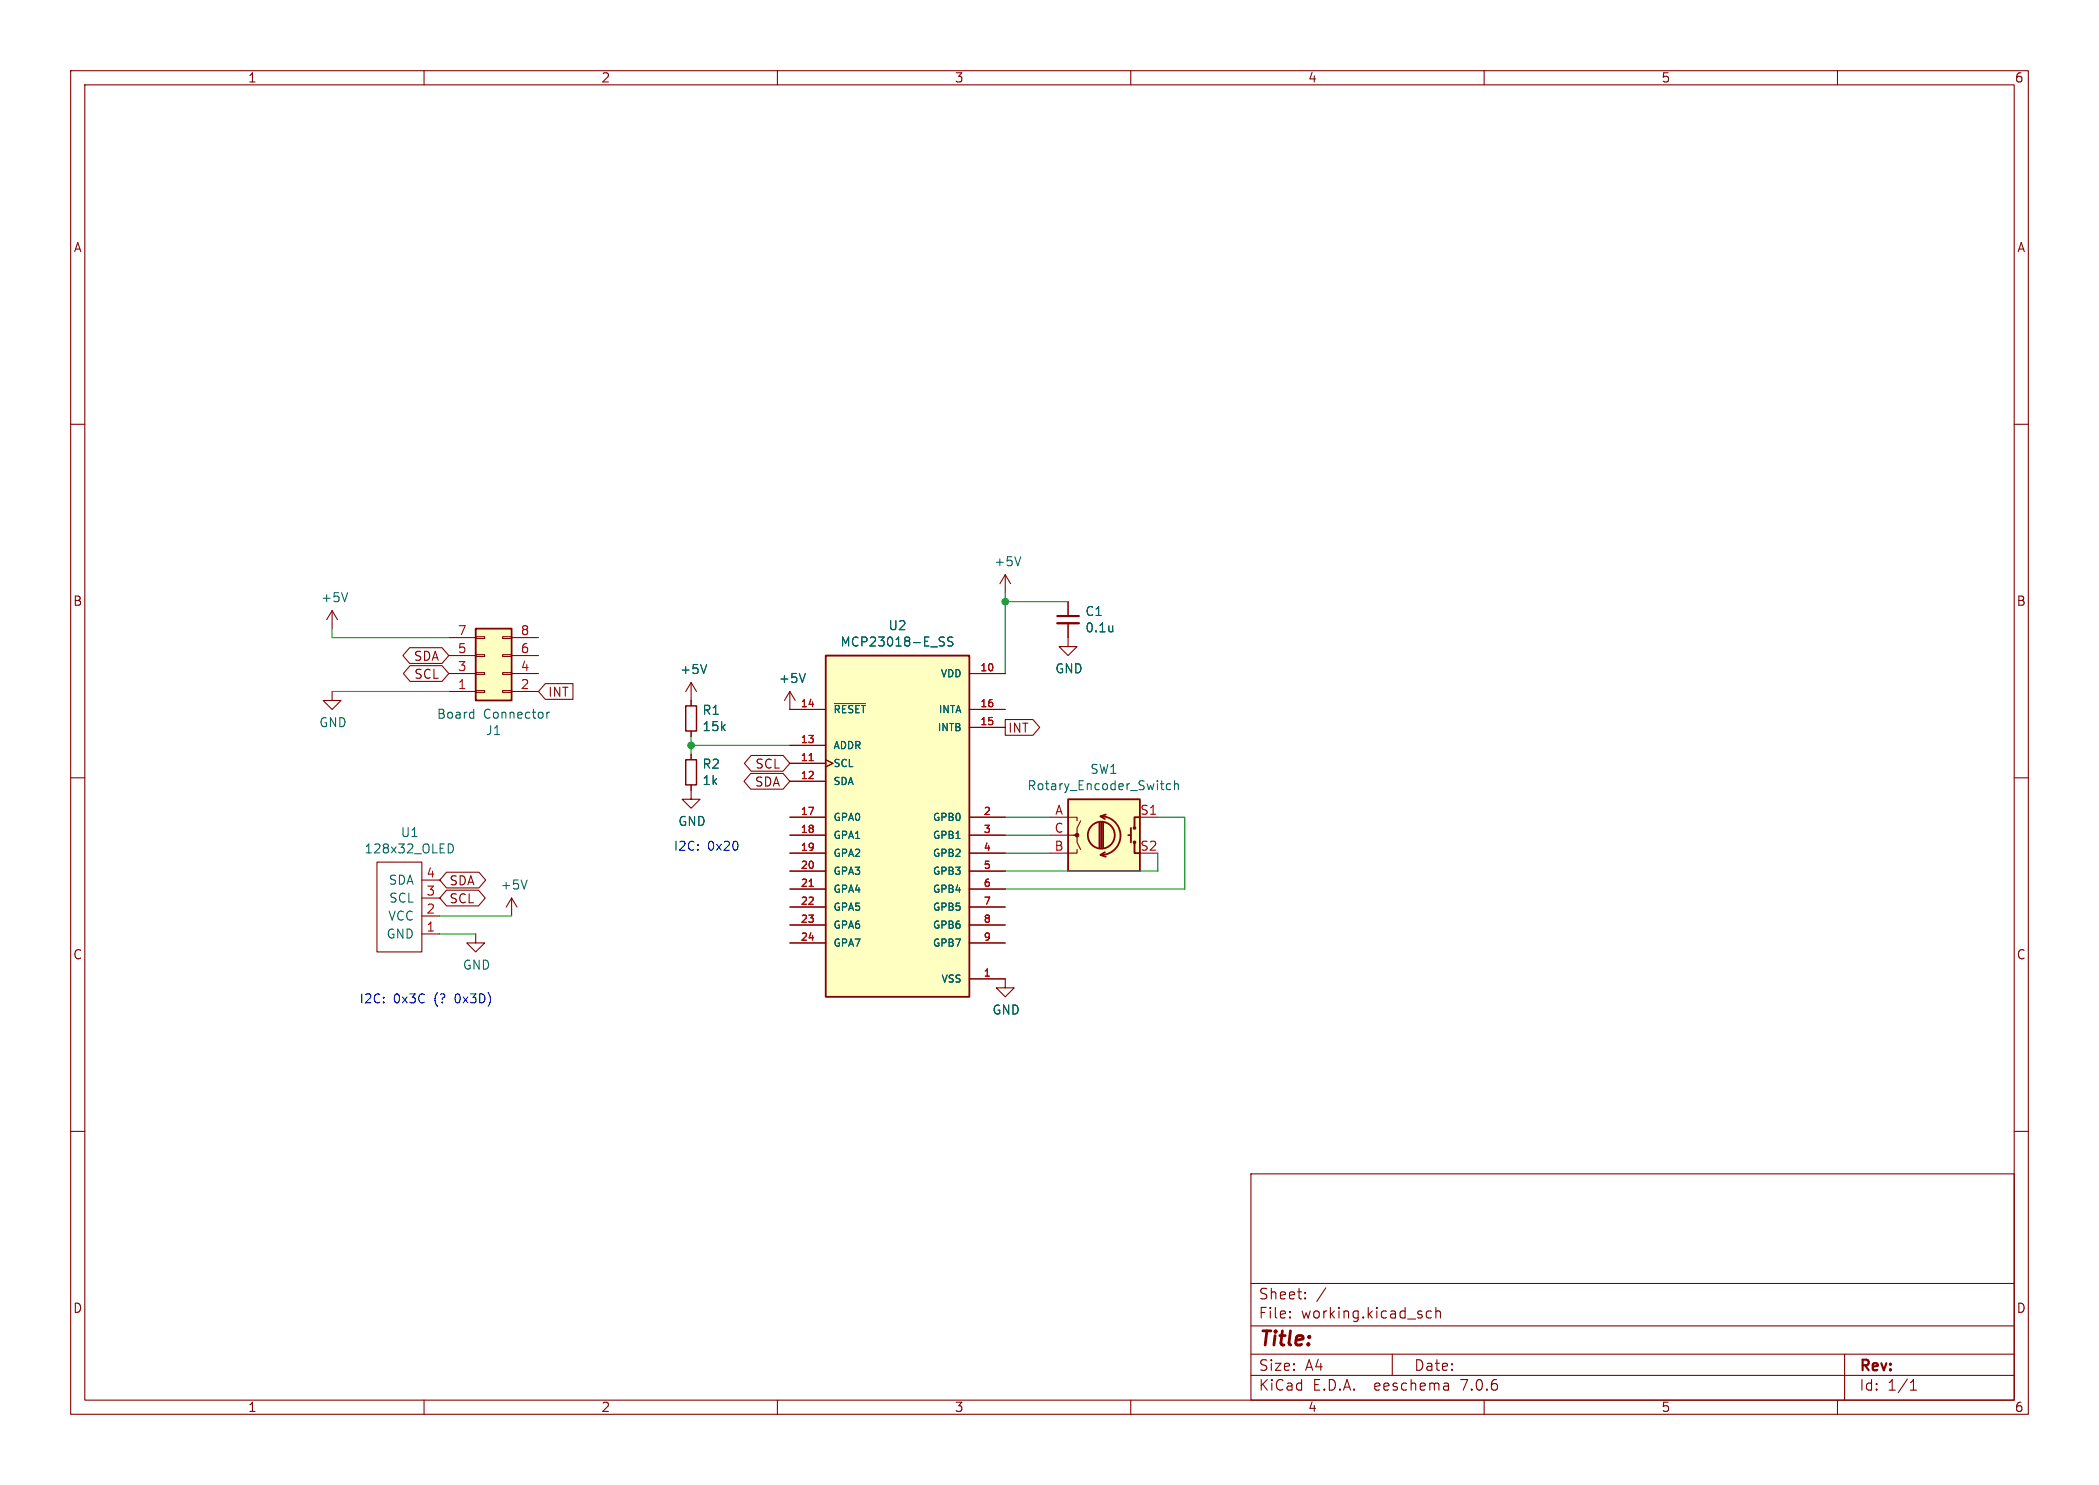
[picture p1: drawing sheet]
(kicad_sch (version 20230121) (generator eeschema)

 (paper "A4")

 (lib_symbols
  (symbol "Connector_Generic:Conn_02x04_Odd_Even" (pin_names (offset 1.016) hide) (in_bom yes) (on_board yes)
   (property "Reference" "J" (at 1.27 5.08 0) (effects (font (size 1.27 1.27))))
   (property "Value" "Conn_02x04_Odd_Even" (at 1.27 -7.62 0) (effects (font (size 1.27 1.27))))
   (property "Footprint" "" (at 0 0 0) (effects (font (size 1.27 1.27)) hide))
   (property "Datasheet" "~" (at 0 0 0) (effects (font (size 1.27 1.27)) hide))
   (symbol "Conn_02x04_Odd_Even_1_1"
    (rectangle (start -1.27 -4.953) (end 0 -5.207) (stroke (width 0.1524) (type default)) (fill (type none)))
    (rectangle (start -1.27 -2.413) (end 0 -2.667) (stroke (width 0.1524) (type default)) (fill (type none)))
    (rectangle (start -1.27 0.127) (end 0 -0.127) (stroke (width 0.1524) (type default)) (fill (type none)))
    (rectangle (start -1.27 2.667) (end 0 2.413) (stroke (width 0.1524) (type default)) (fill (type none)))
    (rectangle (start -1.27 3.81) (end 3.81 -6.35) (stroke (width 0.254) (type default)) (fill (type background)))
    (rectangle (start 3.81 -4.953) (end 2.54 -5.207) (stroke (width 0.1524) (type default)) (fill (type none)))
    (rectangle (start 3.81 -2.413) (end 2.54 -2.667) (stroke (width 0.1524) (type default)) (fill (type none)))
    (rectangle (start 3.81 0.127) (end 2.54 -0.127) (stroke (width 0.1524) (type default)) (fill (type none)))
    (rectangle (start 3.81 2.667) (end 2.54 2.413) (stroke (width 0.1524) (type default)) (fill (type none)))
    (pin passive line (at -5.08 2.54 0) (length 3.81) (name "Pin_1" (effects (font (size 1.27 1.27)))) (number "1" (effects (font (size 1.27 1.27)))))
    (pin passive line (at 7.62 2.54 180) (length 3.81) (name "Pin_2" (effects (font (size 1.27 1.27)))) (number "2" (effects (font (size 1.27 1.27)))))
    (pin passive line (at -5.08 0 0) (length 3.81) (name "Pin_3" (effects (font (size 1.27 1.27)))) (number "3" (effects (font (size 1.27 1.27)))))
    (pin passive line (at 7.62 0 180) (length 3.81) (name "Pin_4" (effects (font (size 1.27 1.27)))) (number "4" (effects (font (size 1.27 1.27)))))
    (pin passive line (at -5.08 -2.54 0) (length 3.81) (name "Pin_5" (effects (font (size 1.27 1.27)))) (number "5" (effects (font (size 1.27 1.27)))))
    (pin passive line (at 7.62 -2.54 180) (length 3.81) (name "Pin_6" (effects (font (size 1.27 1.27)))) (number "6" (effects (font (size 1.27 1.27)))))
    (pin passive line (at -5.08 -5.08 0) (length 3.81) (name "Pin_7" (effects (font (size 1.27 1.27)))) (number "7" (effects (font (size 1.27 1.27)))))
    (pin passive line (at 7.62 -5.08 180) (length 3.81) (name "Pin_8" (effects (font (size 1.27 1.27)))) (number "8" (effects (font (size 1.27 1.27)))))))
  (symbol "Device:C_Small" (pin_numbers hide) (pin_names (offset 0.254) hide) (in_bom yes) (on_board yes)
   (property "Reference" "C" (at 0.254 1.778 0) (effects (font (size 1.27 1.27)) (justify left)))
   (property "Value" "C_Small" (at 0.254 -2.032 0) (effects (font (size 1.27 1.27)) (justify left)))
   (property "Footprint" "" (at 0 0 0) (effects (font (size 1.27 1.27)) hide))
   (property "Datasheet" "~" (at 0 0 0) (effects (font (size 1.27 1.27)) hide))
   (symbol "C_Small_0_1"
    (polyline (pts (xy -1.524 -0.508) (xy 1.524 -0.508)) (stroke (width 0.3302) (type default)) (fill (type none)))
    (polyline (pts (xy -1.524 0.508) (xy 1.524 0.508)) (stroke (width 0.3048) (type default)) (fill (type none))))
   (symbol "C_Small_1_1"
    (pin passive line (at 0 2.54 270) (length 2.032) (name "~" (effects (font (size 1.27 1.27)))) (number "1" (effects (font (size 1.27 1.27)))))
    (pin passive line (at 0 -2.54 90) (length 2.032) (name "~" (effects (font (size 1.27 1.27)))) (number "2" (effects (font (size 1.27 1.27)))))))
  (symbol "Device:R_Small" (pin_numbers hide) (pin_names (offset 0.254) hide) (in_bom yes) (on_board yes)
   (property "Reference" "R" (at 0.762 0.508 0) (effects (font (size 1.27 1.27)) (justify left)))
   (property "Value" "R_Small" (at 0.762 -1.016 0) (effects (font (size 1.27 1.27)) (justify left)))
   (property "Footprint" "" (at 0 0 0) (effects (font (size 1.27 1.27)) hide))
   (property "Datasheet" "~" (at 0 0 0) (effects (font (size 1.27 1.27)) hide))
   (symbol "R_Small_0_1"
    (rectangle (start -0.762 1.778) (end 0.762 -1.778) (stroke (width 0.2032) (type default)) (fill (type none))))
   (symbol "R_Small_1_1"
    (pin passive line (at 0 2.54 270) (length 0.762) (name "~" (effects (font (size 1.27 1.27)))) (number "1" (effects (font (size 1.27 1.27)))))
    (pin passive line (at 0 -2.54 90) (length 0.762) (name "~" (effects (font (size 1.27 1.27)))) (number "2" (effects (font (size 1.27 1.27)))))))
  (symbol "interface-rescue:128x32_OLED-coddingtonbear" (pin_names (offset 1.016)) (in_bom yes) (on_board yes)
   (property "Reference" "U" (at 0 -8.89 0) (effects (font (size 1.27 1.27))))
   (property "Value" "coddingtonbear_128x32_OLED" (at 0 6.35 0) (effects (font (size 1.27 1.27))))
   (property "Footprint" "" (at 0 0 0) (effects (font (size 1.27 1.27)) hide))
   (property "Datasheet" "" (at 0 0 0) (effects (font (size 1.27 1.27)) hide))
   (symbol "128x32_OLED-coddingtonbear_0_0"
    (pin power_in line (at -2.54 2.54 0) (length 2.54) (name "GND" (effects (font (size 1.27 1.27)))) (number "1" (effects (font (size 1.27 1.27)))))
    (pin power_in line (at -2.54 0 0) (length 2.54) (name "VCC" (effects (font (size 1.27 1.27)))) (number "2" (effects (font (size 1.27 1.27)))))
    (pin bidirectional line (at -2.54 -2.54 0) (length 2.54) (name "SCL" (effects (font (size 1.27 1.27)))) (number "3" (effects (font (size 1.27 1.27)))))
    (pin bidirectional line (at -2.54 -5.08 0) (length 2.54) (name "SDA" (effects (font (size 1.27 1.27)))) (number "4" (effects (font (size 1.27 1.27))))))
   (symbol "128x32_OLED-coddingtonbear_0_1"
    (rectangle (start 0 5.08) (end 6.35 -7.62) (stroke (width 0) (type solid)) (fill (type none)))))
  (symbol "interface-rescue:MCP23018-E_SS-MCP23018-E_SS" (pin_names (offset 1.016)) (in_bom yes) (on_board yes)
   (property "Reference" "U" (at -10.16 26.035 0) (effects (font (size 1.27 1.27)) (justify left bottom)))
   (property "Value" "MCP23018-E_SS_MCP23018-E_SS" (at -10.16 -25.4 0) (effects (font (size 1.27 1.27)) (justify left bottom)))
   (property "Footprint" "SOP65P780X200-24N" (at 0 0 0) (effects (font (size 1.27 1.27)) (justify left bottom) hide))
   (property "Datasheet" "" (at 0 0 0) (effects (font (size 1.27 1.27)) (justify left bottom) hide))
   (property "PARTREV" "N/A" (at 0 0 0) (effects (font (size 1.27 1.27)) (justify left bottom) hide))
   (property "STANDARD" "IPC-7351B" (at 0 0 0) (effects (font (size 1.27 1.27)) (justify left bottom) hide))
   (property "MANUFACTURER" "Microchip" (at 0 0 0) (effects (font (size 1.27 1.27)) (justify left bottom) hide))
   (property "ki_locked" "" (at 0 0 0) (effects (font (size 1.27 1.27))))
   (symbol "MCP23018-E_SS-MCP23018-E_SS_0_0"
    (rectangle (start -10.16 -22.86) (end 10.16 25.4) (stroke (width 0.254) (type solid)) (fill (type background)))
    (pin power_in line (at 15.24 -20.32 180) (length 5.08) (name "VSS" (effects (font (size 1.016 1.016)))) (number "1" (effects (font (size 1.016 1.016)))))
    (pin power_in line (at 15.24 22.86 180) (length 5.08) (name "VDD" (effects (font (size 1.016 1.016)))) (number "10" (effects (font (size 1.016 1.016)))))
    (pin input clock (at -15.24 10.16 0) (length 5.08) (name "SCL" (effects (font (size 1.016 1.016)))) (number "11" (effects (font (size 1.016 1.016)))))
    (pin bidirectional line (at -15.24 7.62 0) (length 5.08) (name "SDA" (effects (font (size 1.016 1.016)))) (number "12" (effects (font (size 1.016 1.016)))))
    (pin input line (at -15.24 12.7 0) (length 5.08) (name "ADDR" (effects (font (size 1.016 1.016)))) (number "13" (effects (font (size 1.016 1.016)))))
    (pin input line (at -15.24 17.78 0) (length 5.08) (name "~{RESET}" (effects (font (size 1.016 1.016)))) (number "14" (effects (font (size 1.016 1.016)))))
    (pin output line (at 15.24 15.24 180) (length 5.08) (name "INTB" (effects (font (size 1.016 1.016)))) (number "15" (effects (font (size 1.016 1.016)))))
    (pin output line (at 15.24 17.78 180) (length 5.08) (name "INTA" (effects (font (size 1.016 1.016)))) (number "16" (effects (font (size 1.016 1.016)))))
    (pin bidirectional line (at -15.24 2.54 0) (length 5.08) (name "GPA0" (effects (font (size 1.016 1.016)))) (number "17" (effects (font (size 1.016 1.016)))))
    (pin bidirectional line (at -15.24 0 0) (length 5.08) (name "GPA1" (effects (font (size 1.016 1.016)))) (number "18" (effects (font (size 1.016 1.016)))))
    (pin bidirectional line (at -15.24 -2.54 0) (length 5.08) (name "GPA2" (effects (font (size 1.016 1.016)))) (number "19" (effects (font (size 1.016 1.016)))))
    (pin bidirectional line (at 15.24 2.54 180) (length 5.08) (name "GPB0" (effects (font (size 1.016 1.016)))) (number "2" (effects (font (size 1.016 1.016)))))
    (pin bidirectional line (at -15.24 -5.08 0) (length 5.08) (name "GPA3" (effects (font (size 1.016 1.016)))) (number "20" (effects (font (size 1.016 1.016)))))
    (pin bidirectional line (at -15.24 -7.62 0) (length 5.08) (name "GPA4" (effects (font (size 1.016 1.016)))) (number "21" (effects (font (size 1.016 1.016)))))
    (pin bidirectional line (at -15.24 -10.16 0) (length 5.08) (name "GPA5" (effects (font (size 1.016 1.016)))) (number "22" (effects (font (size 1.016 1.016)))))
    (pin bidirectional line (at -15.24 -12.7 0) (length 5.08) (name "GPA6" (effects (font (size 1.016 1.016)))) (number "23" (effects (font (size 1.016 1.016)))))
    (pin bidirectional line (at -15.24 -15.24 0) (length 5.08) (name "GPA7" (effects (font (size 1.016 1.016)))) (number "24" (effects (font (size 1.016 1.016)))))
    (pin bidirectional line (at 15.24 0 180) (length 5.08) (name "GPB1" (effects (font (size 1.016 1.016)))) (number "3" (effects (font (size 1.016 1.016)))))
    (pin bidirectional line (at 15.24 -2.54 180) (length 5.08) (name "GPB2" (effects (font (size 1.016 1.016)))) (number "4" (effects (font (size 1.016 1.016)))))
    (pin bidirectional line (at 15.24 -5.08 180) (length 5.08) (name "GPB3" (effects (font (size 1.016 1.016)))) (number "5" (effects (font (size 1.016 1.016)))))
    (pin bidirectional line (at 15.24 -7.62 180) (length 5.08) (name "GPB4" (effects (font (size 1.016 1.016)))) (number "6" (effects (font (size 1.016 1.016)))))
    (pin bidirectional line (at 15.24 -10.16 180) (length 5.08) (name "GPB5" (effects (font (size 1.016 1.016)))) (number "7" (effects (font (size 1.016 1.016)))))
    (pin bidirectional line (at 15.24 -12.7 180) (length 5.08) (name "GPB6" (effects (font (size 1.016 1.016)))) (number "8" (effects (font (size 1.016 1.016)))))
    (pin bidirectional line (at 15.24 -15.24 180) (length 5.08) (name "GPB7" (effects (font (size 1.016 1.016)))) (number "9" (effects (font (size 1.016 1.016)))))))
  (symbol "interface-rescue:Rotary_Encoder_Switch-Device" (pin_names (offset 0.254) hide) (in_bom yes) (on_board yes)
   (property "Reference" "SW" (at 0 6.604 0) (effects (font (size 1.27 1.27))))
   (property "Value" "Device_Rotary_Encoder_Switch" (at 0 -6.604 0) (effects (font (size 1.27 1.27))))
   (property "Footprint" "" (at -3.81 4.064 0) (effects (font (size 1.27 1.27)) hide))
   (property "Datasheet" "" (at 0 6.604 0) (effects (font (size 1.27 1.27)) hide))
   (symbol "Rotary_Encoder_Switch-Device_0_1"
    (rectangle (start -5.08 5.08) (end 5.08 -5.08) (stroke (width 0.254) (type solid)) (fill (type background)))
    (circle (center -3.81 0) (radius 0.254) (stroke (width 0) (type solid)) (fill (type outline)))
    (arc (start -0.381 -2.794) (mid 2.3376 -0.0635) (end -0.381 2.667) (stroke (width 0.254) (type solid)) (fill (type none)))
    (circle (center -0.381 0) (radius 1.905) (stroke (width 0.254) (type solid)) (fill (type none)))
    (polyline (pts (xy -0.635 -1.778) (xy -0.635 1.778)) (stroke (width 0.254) (type solid)) (fill (type none)))
    (polyline (pts (xy -0.381 -1.778) (xy -0.381 1.778)) (stroke (width 0.254) (type solid)) (fill (type none)))
    (polyline (pts (xy -0.127 1.778) (xy -0.127 -1.778)) (stroke (width 0.254) (type solid)) (fill (type none)))
    (polyline (pts (xy 3.81 0) (xy 3.429 0)) (stroke (width 0.254) (type solid)) (fill (type none)))
    (polyline (pts (xy 3.81 1.016) (xy 3.81 -1.016)) (stroke (width 0.254) (type solid)) (fill (type none)))
    (polyline (pts (xy -5.08 -2.54) (xy -3.81 -2.54) (xy -3.81 -2.032)) (stroke (width 0) (type solid)) (fill (type none)))
    (polyline (pts (xy -5.08 2.54) (xy -3.81 2.54) (xy -3.81 2.032)) (stroke (width 0) (type solid)) (fill (type none)))
    (polyline (pts (xy 0.254 -3.048) (xy -0.508 -2.794) (xy 0.127 -2.413)) (stroke (width 0.254) (type solid)) (fill (type none)))
    (polyline (pts (xy 0.254 2.921) (xy -0.508 2.667) (xy 0.127 2.286)) (stroke (width 0.254) (type solid)) (fill (type none)))
    (polyline (pts (xy 5.08 -2.54) (xy 4.318 -2.54) (xy 4.318 -1.016)) (stroke (width 0.254) (type solid)) (fill (type none)))
    (polyline (pts (xy 5.08 2.54) (xy 4.318 2.54) (xy 4.318 1.016)) (stroke (width 0.254) (type solid)) (fill (type none)))
    (polyline (pts (xy -5.08 0) (xy -3.81 0) (xy -3.81 -1.016) (xy -3.302 -2.032)) (stroke (width 0) (type solid)) (fill (type none)))
    (polyline (pts (xy -4.318 0) (xy -3.81 0) (xy -3.81 1.016) (xy -3.302 2.032)) (stroke (width 0) (type solid)) (fill (type none)))
    (circle (center 4.318 -1.016) (radius 0.127) (stroke (width 0.254) (type solid)) (fill (type none)))
    (circle (center 4.318 1.016) (radius 0.127) (stroke (width 0.254) (type solid)) (fill (type none))))
   (symbol "Rotary_Encoder_Switch-Device_1_1"
    (pin passive line (at -7.62 2.54 0) (length 2.54) (name "A" (effects (font (size 1.27 1.27)))) (number "A" (effects (font (size 1.27 1.27)))))
    (pin passive line (at -7.62 -2.54 0) (length 2.54) (name "B" (effects (font (size 1.27 1.27)))) (number "B" (effects (font (size 1.27 1.27)))))
    (pin passive line (at -7.62 0 0) (length 2.54) (name "C" (effects (font (size 1.27 1.27)))) (number "C" (effects (font (size 1.27 1.27)))))
    (pin passive line (at 7.62 2.54 180) (length 2.54) (name "S1" (effects (font (size 1.27 1.27)))) (number "S1" (effects (font (size 1.27 1.27)))))
    (pin passive line (at 7.62 -2.54 180) (length 2.54) (name "S2" (effects (font (size 1.27 1.27)))) (number "S2" (effects (font (size 1.27 1.27)))))))
  (symbol "power:+5V" (power) (pin_names (offset 0)) (in_bom yes) (on_board yes)
   (property "Reference" "#PWR" (at 0 -3.81 0) (effects (font (size 1.27 1.27)) hide))
   (property "Value" "+5V" (at 0 3.556 0) (effects (font (size 1.27 1.27))))
   (property "Footprint" "" (at 0 0 0) (effects (font (size 1.27 1.27)) hide))
   (property "Datasheet" "" (at 0 0 0) (effects (font (size 1.27 1.27)) hide))
   (symbol "+5V_0_1"
    (polyline (pts (xy -0.762 1.27) (xy 0 2.54)) (stroke (width 0) (type default)) (fill (type none)))
    (polyline (pts (xy 0 0) (xy 0 2.54)) (stroke (width 0) (type default)) (fill (type none)))
    (polyline (pts (xy 0 2.54) (xy 0.762 1.27)) (stroke (width 0) (type default)) (fill (type none))))
   (symbol "+5V_1_1"
    (pin power_in line (at 0 0 90) (length 0) hide (name "+5V" (effects (font (size 1.27 1.27)))) (number "1" (effects (font (size 1.27 1.27)))))))
  (symbol "power:GND" (power) (pin_names (offset 0)) (in_bom yes) (on_board yes)
   (property "Reference" "#PWR" (at 0 -6.35 0) (effects (font (size 1.27 1.27)) hide))
   (property "Value" "GND" (at 0 -3.81 0) (effects (font (size 1.27 1.27))))
   (property "Footprint" "" (at 0 0 0) (effects (font (size 1.27 1.27)) hide))
   (property "Datasheet" "" (at 0 0 0) (effects (font (size 1.27 1.27)) hide))
   (symbol "GND_0_1"
    (polyline (pts (xy 0 0) (xy 0 -1.27) (xy 1.27 -1.27) (xy 0 -2.54) (xy -1.27 -1.27) (xy 0 -1.27)) (stroke (width 0) (type default)) (fill (type none))))
   (symbol "GND_1_1"
    (pin power_in line (at 0 0 270) (length 0) hide (name "GND" (effects (font (size 1.27 1.27)))) (number "1" (effects (font (size 1.27 1.27))))))))

 (junction (at 142.24 85.09) (diameter 0) (color 0 0 0 0))
 (junction (at 97.79 105.41) (diameter 0) (color 0 0 0 0))

 (wire (pts (xy 142.24 85.09) (xy 142.24 95.25)) (stroke (width 0) (type default)))
 (wire (pts (xy 46.99 90.17) (xy 63.5 90.17)) (stroke (width 0) (type default)))
 (wire (pts (xy 163.83 123.19) (xy 163.83 120.65)) (stroke (width 0) (type default)))
 (wire (pts (xy 151.13 85.09) (xy 142.24 85.09)) (stroke (width 0) (type default)))
 (wire (pts (xy 148.59 118.11) (xy 142.24 118.11)) (stroke (width 0) (type default)))
 (wire (pts (xy 46.99 90.17) (xy 46.99 88.9)) (stroke (width 0) (type default)))
 (wire (pts (xy 111.76 105.41) (xy 97.79 105.41)) (stroke (width 0) (type default)))
 (wire (pts (xy 97.79 106.68) (xy 97.79 105.41)) (stroke (width 0) (type default)))
 (wire (pts (xy 67.31 132.08) (xy 62.23 132.08)) (stroke (width 0) (type default)))
 (wire (pts (xy 46.99 97.79) (xy 63.5 97.79)) (stroke (width 0) (type default)))
 (wire (pts (xy 167.64 115.57) (xy 163.83 115.57)) (stroke (width 0) (type default)))
 (wire (pts (xy 142.24 85.09) (xy 142.24 83.82)) (stroke (width 0) (type default)))
 (wire (pts (xy 167.64 125.73) (xy 167.64 115.57)) (stroke (width 0) (type default)))
 (wire (pts (xy 142.24 123.19) (xy 163.83 123.19)) (stroke (width 0) (type default)))
 (wire (pts (xy 142.24 115.57) (xy 148.59 115.57)) (stroke (width 0) (type default)))
 (wire (pts (xy 142.24 125.73) (xy 167.64 125.73)) (stroke (width 0) (type default)))
 (wire (pts (xy 142.24 120.65) (xy 148.59 120.65)) (stroke (width 0) (type default)))
 (wire (pts (xy 97.79 105.41) (xy 97.79 104.14)) (stroke (width 0) (type default)))
 (wire (pts (xy 62.23 129.54) (xy 72.39 129.54)) (stroke (width 0) (type default)))

 (text "I2C: 0x20" (at 95.25 120.65 0) (effects (font (size 1.27 1.27)) (justify left bottom)))
 (text "I2C: 0x3C (? 0x3D)" (at 50.8 142.24 0) (effects (font (size 1.27 1.27)) (justify left bottom)))

 (global_label "SCL" (shape bidirectional) (at 111.76 107.95 180) (effects (font (size 1.27 1.27)) (justify right))
  (property "Intersheetrefs" "${INTERSHEET_REFS}" (at 111.76 107.95 0) (effects (font (size 1.27 1.27)) hide)))
 (global_label "SCL" (shape bidirectional) (at 63.5 95.25 180) (effects (font (size 1.27 1.27)) (justify right))
  (property "Intersheetrefs" "${INTERSHEET_REFS}" (at 63.5 95.25 0) (effects (font (size 1.27 1.27)) hide)))
 (global_label "SDA" (shape bidirectional) (at 63.5 92.71 180) (effects (font (size 1.27 1.27)) (justify right))
  (property "Intersheetrefs" "${INTERSHEET_REFS}" (at 63.5 92.71 0) (effects (font (size 1.27 1.27)) hide)))
 (global_label "SCL" (shape bidirectional) (at 62.23 127 0) (effects (font (size 1.27 1.27)) (justify left))
  (property "Intersheetrefs" "${INTERSHEET_REFS}" (at 62.23 127 0) (effects (font (size 1.27 1.27)) hide)))
 (global_label "INT" (shape output) (at 142.24 102.87 0) (effects (font (size 1.27 1.27)) (justify left))
  (property "Intersheetrefs" "${INTERSHEET_REFS}" (at 142.24 102.87 0) (effects (font (size 1.27 1.27)) hide)))
 (global_label "INT" (shape input) (at 76.2 97.79 0) (effects (font (size 1.27 1.27)) (justify left))
  (property "Intersheetrefs" "${INTERSHEET_REFS}" (at 76.2 97.79 0) (effects (font (size 1.27 1.27)) hide)))
 (global_label "SDA" (shape bidirectional) (at 62.23 124.46 0) (effects (font (size 1.27 1.27)) (justify left))
  (property "Intersheetrefs" "${INTERSHEET_REFS}" (at 62.23 124.46 0) (effects (font (size 1.27 1.27)) hide)))
 (global_label "SDA" (shape bidirectional) (at 111.76 110.49 180) (effects (font (size 1.27 1.27)) (justify right))
  (property "Intersheetrefs" "${INTERSHEET_REFS}" (at 111.76 110.49 0) (effects (font (size 1.27 1.27)) hide)))

 (symbol (lib_id "interface-rescue:Rotary_Encoder_Switch-Device") (at 156.21 118.11 0) (unit 1) (in_bom yes) (on_board yes) (dnp no)
  (property "Reference" "SW1" (at 156.21 108.7882 0) (effects (font (size 1.27 1.27))))
  (property "Value" "Rotary_Encoder_Switch" (at 156.21 111.0996 0) (effects (font (size 1.27 1.27))))
  (property "Footprint" "Rotary_Encoder:RotaryEncoder_Alps_EC12E-Switch_Vertical_H20mm" (at 152.4 114.046 0) (effects (font (size 1.27 1.27)) hide))
  (property "Datasheet" "~" (at 156.21 111.506 0) (effects (font (size 1.27 1.27)) hide)) (pin "A") (pin "B") (pin "C") (pin "S1") (pin "S2"))

 (symbol (lib_id "interface-rescue:128x32_OLED-coddingtonbear") (at 59.69 129.54 180) (unit 1) (in_bom yes) (on_board yes) (dnp no)
  (property "Reference" "U1" (at 57.9882 117.729 0) (effects (font (size 1.27 1.27))))
  (property "Value" "128x32_OLED" (at 57.9882 120.0404 0) (effects (font (size 1.27 1.27))))
  (property "Footprint" "coddingtonbear:128x32_OLED" (at 59.69 129.54 0) (effects (font (size 1.27 1.27)) hide))
  (property "Datasheet" "" (at 59.69 129.54 0) (effects (font (size 1.27 1.27)) hide)) (pin "1") (pin "2") (pin "3") (pin "4"))

 (symbol (lib_id "power:+5V") (at 46.99 88.9 0) (unit 1) (in_bom yes) (on_board yes) (dnp no)
  (property "Reference" "#PWR0101" (at 46.99 92.71 0) (effects (font (size 1.27 1.27)) hide))
  (property "Value" "+5V" (at 47.371 84.5058 0) (effects (font (size 1.27 1.27))))
  (property "Footprint" "" (at 46.99 88.9 0) (effects (font (size 1.27 1.27)) hide))
  (property "Datasheet" "" (at 46.99 88.9 0) (effects (font (size 1.27 1.27)) hide)) (pin "1"))

 (symbol (lib_id "power:GND") (at 46.99 97.79 0) (unit 1) (in_bom yes) (on_board yes) (dnp no)
  (property "Reference" "#PWR0102" (at 46.99 104.14 0) (effects (font (size 1.27 1.27)) hide))
  (property "Value" "GND" (at 47.117 102.1842 0) (effects (font (size 1.27 1.27))))
  (property "Footprint" "" (at 46.99 97.79 0) (effects (font (size 1.27 1.27)) hide))
  (property "Datasheet" "" (at 46.99 97.79 0) (effects (font (size 1.27 1.27)) hide)) (pin "1"))

 (symbol (lib_id "power:GND") (at 67.31 132.08 0) (unit 1) (in_bom yes) (on_board yes) (dnp no)
  (property "Reference" "#PWR0103" (at 67.31 138.43 0) (effects (font (size 1.27 1.27)) hide))
  (property "Value" "GND" (at 67.437 136.4742 0) (effects (font (size 1.27 1.27))))
  (property "Footprint" "" (at 67.31 132.08 0) (effects (font (size 1.27 1.27)) hide))
  (property "Datasheet" "" (at 67.31 132.08 0) (effects (font (size 1.27 1.27)) hide)) (pin "1"))

 (symbol (lib_id "power:+5V") (at 72.39 129.54 0) (unit 1) (in_bom yes) (on_board yes) (dnp no)
  (property "Reference" "#PWR0104" (at 72.39 133.35 0) (effects (font (size 1.27 1.27)) hide))
  (property "Value" "+5V" (at 72.771 125.1458 0) (effects (font (size 1.27 1.27))))
  (property "Footprint" "" (at 72.39 129.54 0) (effects (font (size 1.27 1.27)) hide))
  (property "Datasheet" "" (at 72.39 129.54 0) (effects (font (size 1.27 1.27)) hide)) (pin "1"))

 (symbol (lib_id "power:+5V") (at 142.24 83.82 0) (unit 1) (in_bom yes) (on_board yes) (dnp no)
  (property "Reference" "#PWR0105" (at 142.24 87.63 0) (effects (font (size 1.27 1.27)) hide))
  (property "Value" "+5V" (at 142.621 79.4258 0) (effects (font (size 1.27 1.27))))
  (property "Footprint" "" (at 142.24 83.82 0) (effects (font (size 1.27 1.27)) hide))
  (property "Datasheet" "" (at 142.24 83.82 0) (effects (font (size 1.27 1.27)) hide)) (pin "1"))

 (symbol (lib_id "power:GND") (at 151.13 90.17 0) (unit 1) (in_bom yes) (on_board yes) (dnp no)
  (property "Reference" "#PWR0106" (at 151.13 96.52 0) (effects (font (size 1.27 1.27)) hide))
  (property "Value" "GND" (at 151.257 94.5642 0) (effects (font (size 1.27 1.27))))
  (property "Footprint" "" (at 151.13 90.17 0) (effects (font (size 1.27 1.27)) hide))
  (property "Datasheet" "" (at 151.13 90.17 0) (effects (font (size 1.27 1.27)) hide)) (pin "1"))

 (symbol (lib_id "Device:C_Small") (at 151.13 87.63 0) (unit 1) (in_bom yes) (on_board yes) (dnp no)
  (property "Reference" "C1" (at 153.4668 86.4616 0) (effects (font (size 1.27 1.27)) (justify left)))
  (property "Value" "0.1u" (at 153.4668 88.773 0) (effects (font (size 1.27 1.27)) (justify left)))
  (property "Footprint" "coddingtonbear:0805_Milling" (at 151.13 87.63 0) (effects (font (size 1.27 1.27)) hide))
  (property "Datasheet" "~" (at 151.13 87.63 0) (effects (font (size 1.27 1.27)) hide)) (pin "1") (pin "2"))

 (symbol (lib_id "power:GND") (at 142.24 138.43 0) (unit 1) (in_bom yes) (on_board yes) (dnp no)
  (property "Reference" "#PWR0107" (at 142.24 144.78 0) (effects (font (size 1.27 1.27)) hide))
  (property "Value" "GND" (at 142.367 142.8242 0) (effects (font (size 1.27 1.27))))
  (property "Footprint" "" (at 142.24 138.43 0) (effects (font (size 1.27 1.27)) hide))
  (property "Datasheet" "" (at 142.24 138.43 0) (effects (font (size 1.27 1.27)) hide)) (pin "1"))

 (symbol (lib_id "power:+5V") (at 111.76 100.33 0) (unit 1) (in_bom yes) (on_board yes) (dnp no)
  (property "Reference" "#PWR0108" (at 111.76 104.14 0) (effects (font (size 1.27 1.27)) hide))
  (property "Value" "+5V" (at 112.141 95.9358 0) (effects (font (size 1.27 1.27))))
  (property "Footprint" "" (at 111.76 100.33 0) (effects (font (size 1.27 1.27)) hide))
  (property "Datasheet" "" (at 111.76 100.33 0) (effects (font (size 1.27 1.27)) hide)) (pin "1"))

 (symbol (lib_id "interface-rescue:MCP23018-E_SS-MCP23018-E_SS") (at 127 118.11 0) (unit 1) (in_bom yes) (on_board yes) (dnp no)
  (property "Reference" "U2" (at 127 88.4682 0) (effects (font (size 1.27 1.27))))
  (property "Value" "MCP23018-E_SS" (at 127 90.7796 0) (effects (font (size 1.27 1.27))))
  (property "Footprint" "Package_SO:SSOP-24_5.3x8.2mm_P0.65mm" (at 127 118.11 0) (effects (font (size 1.27 1.27)) (justify left bottom) hide))
  (property "Datasheet" "" (at 127 118.11 0) (effects (font (size 1.27 1.27)) (justify left bottom) hide))
  (property "PARTREV" "N/A" (at 127 118.11 0) (effects (font (size 1.27 1.27)) (justify left bottom) hide))
  (property "STANDARD" "IPC-7351B" (at 127 118.11 0) (effects (font (size 1.27 1.27)) (justify left bottom) hide))
  (property "MANUFACTURER" "Microchip" (at 127 118.11 0) (effects (font (size 1.27 1.27)) (justify left bottom) hide)) (pin "1") (pin "10") (pin "11") (pin "12") (pin "13") (pin "14") (pin "15") (pin "16") (pin "17") (pin "18") (pin "19") (pin "2") (pin "20") (pin "21") (pin "22") (pin "23") (pin "24") (pin "3") (pin "4") (pin "5") (pin "6") (pin "7") (pin "8") (pin "9"))

 (symbol (lib_id "power:+5V") (at 97.79 99.06 0) (unit 1) (in_bom yes) (on_board yes) (dnp no)
  (property "Reference" "#PWR0109" (at 97.79 102.87 0) (effects (font (size 1.27 1.27)) hide))
  (property "Value" "+5V" (at 98.171 94.6658 0) (effects (font (size 1.27 1.27))))
  (property "Footprint" "" (at 97.79 99.06 0) (effects (font (size 1.27 1.27)) hide))
  (property "Datasheet" "" (at 97.79 99.06 0) (effects (font (size 1.27 1.27)) hide)) (pin "1"))

 (symbol (lib_id "Device:R_Small") (at 97.79 101.6 0) (unit 1) (in_bom yes) (on_board yes) (dnp no)
  (property "Reference" "R1" (at 99.2886 100.4316 0) (effects (font (size 1.27 1.27)) (justify left)))
  (property "Value" "15k" (at 99.2886 102.743 0) (effects (font (size 1.27 1.27)) (justify left)))
  (property "Footprint" "coddingtonbear:0805_Milling" (at 97.79 101.6 0) (effects (font (size 1.27 1.27)) hide))
  (property "Datasheet" "~" (at 97.79 101.6 0) (effects (font (size 1.27 1.27)) hide)) (pin "1") (pin "2"))

 (symbol (lib_id "Device:R_Small") (at 97.79 109.22 0) (unit 1) (in_bom yes) (on_board yes) (dnp no)
  (property "Reference" "R2" (at 99.2886 108.0516 0) (effects (font (size 1.27 1.27)) (justify left)))
  (property "Value" "1k" (at 99.2886 110.363 0) (effects (font (size 1.27 1.27)) (justify left)))
  (property "Footprint" "coddingtonbear:0805_Milling" (at 97.79 109.22 0) (effects (font (size 1.27 1.27)) hide))
  (property "Datasheet" "~" (at 97.79 109.22 0) (effects (font (size 1.27 1.27)) hide)) (pin "1") (pin "2"))

 (symbol (lib_id "power:GND") (at 97.79 111.76 0) (unit 1) (in_bom yes) (on_board yes) (dnp no)
  (property "Reference" "#PWR0110" (at 97.79 118.11 0) (effects (font (size 1.27 1.27)) hide))
  (property "Value" "GND" (at 97.917 116.1542 0) (effects (font (size 1.27 1.27))))
  (property "Footprint" "" (at 97.79 111.76 0) (effects (font (size 1.27 1.27)) hide))
  (property "Datasheet" "" (at 97.79 111.76 0) (effects (font (size 1.27 1.27)) hide)) (pin "1"))

 (symbol (lib_id "Connector_Generic:Conn_02x04_Odd_Even") (at 68.58 95.25 0) (mirror x) (unit 1) (in_bom yes) (on_board yes) (dnp no)
  (property "Reference" "J1" (at 69.85 103.3018 0) (effects (font (size 1.27 1.27))))
  (property "Value" "Board Connector" (at 69.85 100.9904 0) (effects (font (size 1.27 1.27))))
  (property "Footprint" "Connector_IDC:IDC-Header_2x04_P2.54mm_Vertical" (at 68.58 95.25 0) (effects (font (size 1.27 1.27)) hide))
  (property "Datasheet" "~" (at 68.58 95.25 0) (effects (font (size 1.27 1.27)) hide)) (pin "1") (pin "2") (pin "3") (pin "4") (pin "5") (pin "6") (pin "7") (pin "8"))

 (sheet_instances (path "" (page "1"))))
